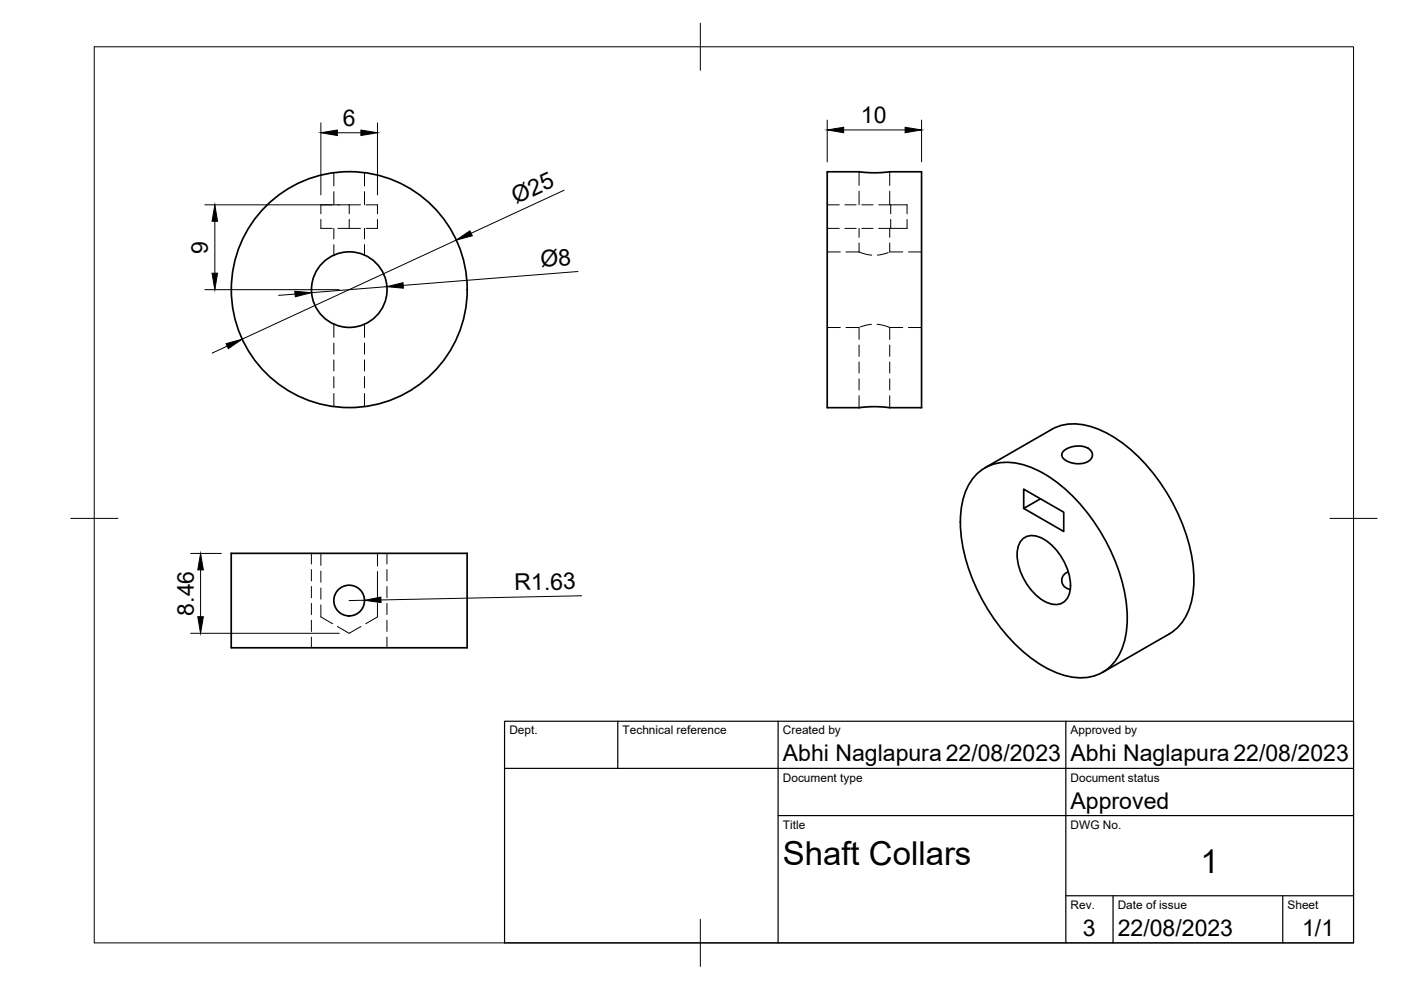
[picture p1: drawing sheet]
<svg xmlns="http://www.w3.org/2000/svg" width="297mm" height="210mm" viewBox="0 0 297 210" stroke-linecap="round" stroke-linejoin="round" font-family="sans-serif">
<!-- layer: Hidden -->
<g fill="none" stroke="#000" stroke-width=".21">
<path d="M70.8 36.6v2.8M77.3 36.6v2.8M182.1 36.4v2.9M188.6 36.4v2.9M68 46.5v1.9h2.4M70.4 43.4h-2.4v1.9M70.8 40.6v2.8M70.8 48.4v2.3M70.8 51.9v2.2M71.6 43.4h2.4M71.6 48.4h2.4M74 43.4h2.4"/>
<path d="M74 48.4h2.4M74 43.4v1.9M74 46.5v1.9M77.3 40.6v2.8M77.3 48.4v2.3M77.3 51.9v2.2M77.6 43.4h2.4v1.9M80 46.5v1.9h-2.4M175.4 43.4h2.5M175.4 48.4h2.5M175.4 53.4h2.8M179.1 43.4h2.4"/>
<path d="M179.1 48.4h2.4M179.4 53.4h2.7M182.1 53.4l1.5 .5 1.2 .2M182.1 40.5v2.9M182.1 48.4v1.9M182.1 51.5v1.9M182.7 43.4h2.4M182.7 48.4h2.4M186.3 43.4h6v1.9M186.3 48.4h2.5M188.3 53.5l-2.3 .6M188.6 40.5v2.9"/>
<path d="M188.6 48.4v1.9M188.6 51.5v1.9h2.8M188.8 46.5v1.9h3.5v-1.9M188.8 43.4v1.9M192.6 53.4h2.8M70.8 68.7v2.8M70.8 72.7v2.4M70.8 76.3v2.4M70.8 79.9v2.3M77.3 68.7v2.8M77.3 72.7v2.4M77.3 76.3v2.4"/>
<path d="M77.3 79.9v2.3M175.4 69.4h2.8M179.4 69.4h2.7v2.6M182.1 73.2v2.4M182.1 76.7v2.4M184.8 68.8l-2.3 .5M185.9 68.8l1.3 .2 1.4 .4M188.6 69.4v2.6M188.6 73.2v2.4M188.6 76.7v2.4M188.6 69.4h2.8M192.6 69.4h2.8"/>
<path d="M70.8 83.4v2.8M77.3 83.4v2.8M182.1 80.3v2.4M182.1 83.9v2.5M188.6 80.3v2.4M188.6 83.9v2.5M66 117.3v2.3M68 117.3v2.6M80 117.3v2.7M82 117.3v2.3M66 120.8v2.4M66 124.3v2.4"/>
<path d="M66 127.9v2.4M66 131.5v2.4M66 135.1v2.2M68 121.1v2.4M68 124.7v2.3M68 128.2v2.6l2.5 1.4M71.5 132.8l2.5 1.5 2.5-1.5M80 121.2v5.5M80 127.9v2.9l-2.4 1.4M82 120.8v2.4M82 124.3v2.4M82 127.9v2.4"/>
<path d="M82 131.5v2.4M82 135.1v2.2"/>
</g>
<!-- layer: Visible -->
<g fill="none" stroke="#000" stroke-width=".36">
<path d="M175.4 36.4h6.8l2.4 .2 4-.2h6.8v50h-6.8l-2.4-.2-4 .2h-6.8zM208.8 99.2l14.2-8.2a11.7 11.7 0 0 1 11 .5 35.2 35.2 0 0 1 15.1 16 31.9 31.9 0 0 1 3.8 18.8 11.2 11.2 0 0 1-5 8.1M225.4 95.7l1.4-.8 1.1-.3h1.3l.9 .2 .8 .4 .5 .6 .2 .7-.3 .8-.8 .7-1.2 .3h-1.5l-1.4-.4-.8-.6-.5-.8zM49 117.3h50v20h-50zM207.2 100.4a10.1 10.1 0 0 1 10.8-1.5 31.9 31.9 0 0 1 15.3 13.8 35.5 35.5 0 0 1 5.6 20.3 12.2 12.2 0 0 1-4.5 9.2 10.3 10.3 0 0 1-9.7 .7 31.9 31.9 0 0 1-15.4-13.9 35.5 35.5 0 0 1-5.6-20.2 12.7 12.7 0 0 1 3.5-8.4zM216.7 114.4a3.6 3.6 0 0 1 4.6-.1 12.2 12.2 0 0 1 5.6 10.8 3.2 3.2 0 0 1-4.7 2.8 11.9 11.9 0 0 1-6.5-11.3l.2-.9zM220.6 105.8l-3.6 2v-4.1l8.5 4.9v4.1l-8.5-4.9M226.5 121.3l-.6 .3-.5 .4-.3 1.2 .2 .7 .4 .5 1.2 .6M247.9 134.4l-14.1 8.2"/>
<circle cx="74" cy="61.4" r="25"/>
<circle cx="74.1" cy="61.4" r="8"/>
<circle cx="74" cy="127.3" r="3.3"/>
</g>
<!-- layer: BORDER -->
<path d="M20 9.9h267v190h-267zM148.5 4.9v10M15 109.9h10M282 109.9h10M148.5 194.9v10" fill="none" stroke="#000" stroke-width=".21"/>
<!-- layer: TITLEBLOCK -->
<path d="M107 152.9h180v47h-180zM131 152.9v10M165 152.9v47M226 152.9v47M107 162.9h180M165 172.9h122M226 189.9h61M236 189.9v10M272 189.9v10" fill="none" stroke="#000" stroke-width=".25"/>
<!-- layer: FD_Dimensions -->
<g fill="none" stroke="#000" stroke-width=".21">
<path d="M68 26v15.3M71.5 28.1h5M80 26v15.3M175.4 25.5v8.8M178.9 27.6h13M195.4 25.5v8.8M43.4 43.4h28.5M45.6 46.9v11M96.7 50.9l-45.4 21M119.6 40.3l-19.7 9.2M122.5 57.6l-37 2.9M43.4 61.4h28.5"/>
<path d="M48.2 73.4l-3.2 1.5M62.6 62.3l-3.5 .3M82 60.8l-16 1.3M40.4 117.3h6.5M40.4 134.3h31.5M42.5 120.8v10M77.3 127.3h-3.3M123.3 126.3l-42.5 .9"/>
</g>
<g fill="#000" stroke="#000" stroke-width=".21">
<path d="M68 28.1l3.5-.5v1.1zM76.5 27.6l3.5 .5-3.5 .6zM175.4 27.6l3.5-.6v1.1zM191.9 27l3.5 .6-3.5 .5zM45.6 43.4l.5 3.5h-1.1zM45 57.9h1.1l-.5 3.5zM82 60.8l3.4-.9 .1 1.2zM96.7 50.9l2.9-2 .5 1.1zM47.9 72.9l3.4-1-2.9 2zM62.5 61.8l3.5 .3-3.4 .8zM41.9 130.8h1.2l-.6 3.5zM42.5 117.3l.6 3.5h-1.2z"/>
<path d="M77.3 127.3l3.5-.7v1.2z"/>
</g>
<g font-size="7">
<text x="166" y="183.4">Shaft Collars</text>
<text x="254.5" y="185.2">1</text>
</g>
<g font-size="4.9">
<text x="72.7" y="26.7">6</text>
<text x="182.5" y="26.1">10</text>
<text x="109.5" y="43.3" transform="rotate(-25 109.5 43.3)">Ø25</text>
<text x="44.1" y="53.8" transform="rotate(-90 44.1 53.8)">9</text>
<text x="114.7" y="56.6" transform="rotate(-5 114.7 56.6)">Ø8</text>
<text x="109.1" y="125.2" transform="rotate(-1 109.1 125.2)">R1.63</text>
<text x="41.1" y="130.5" transform="rotate(-90 41.1 130.5)">8.46</text>
<text x="166" y="161.4">Abhi Naglapura22/08/2023</text>
<text x="227" y="161.4">Abhi Naglapura22/08/2023</text>
<text x="227" y="171.4">Approved</text>
<text x="229.6" y="198.6">3</text>
<text x="237" y="198.4">22/08/2023</text>
<text x="276.1" y="198.6">1/1</text>
</g>
<g font-size="2.5">
<text x="108" y="155.7">Dept.</text>
<text x="132" y="155.7">Technical reference</text>
<text x="166" y="155.7">Created by</text>
<text x="227" y="155.7">Approved by</text>
<text x="166" y="165.7">Document type</text>
<text x="227" y="165.7">Document status</text>
<text x="166" y="175.7">Title</text>
<text x="227" y="175.7">DWG No.</text>
<text x="227" y="192.7">Rev.</text>
<text x="237" y="192.7">Date of issue</text>
<text x="273" y="192.7">Sheet</text>
</g>
</svg>
